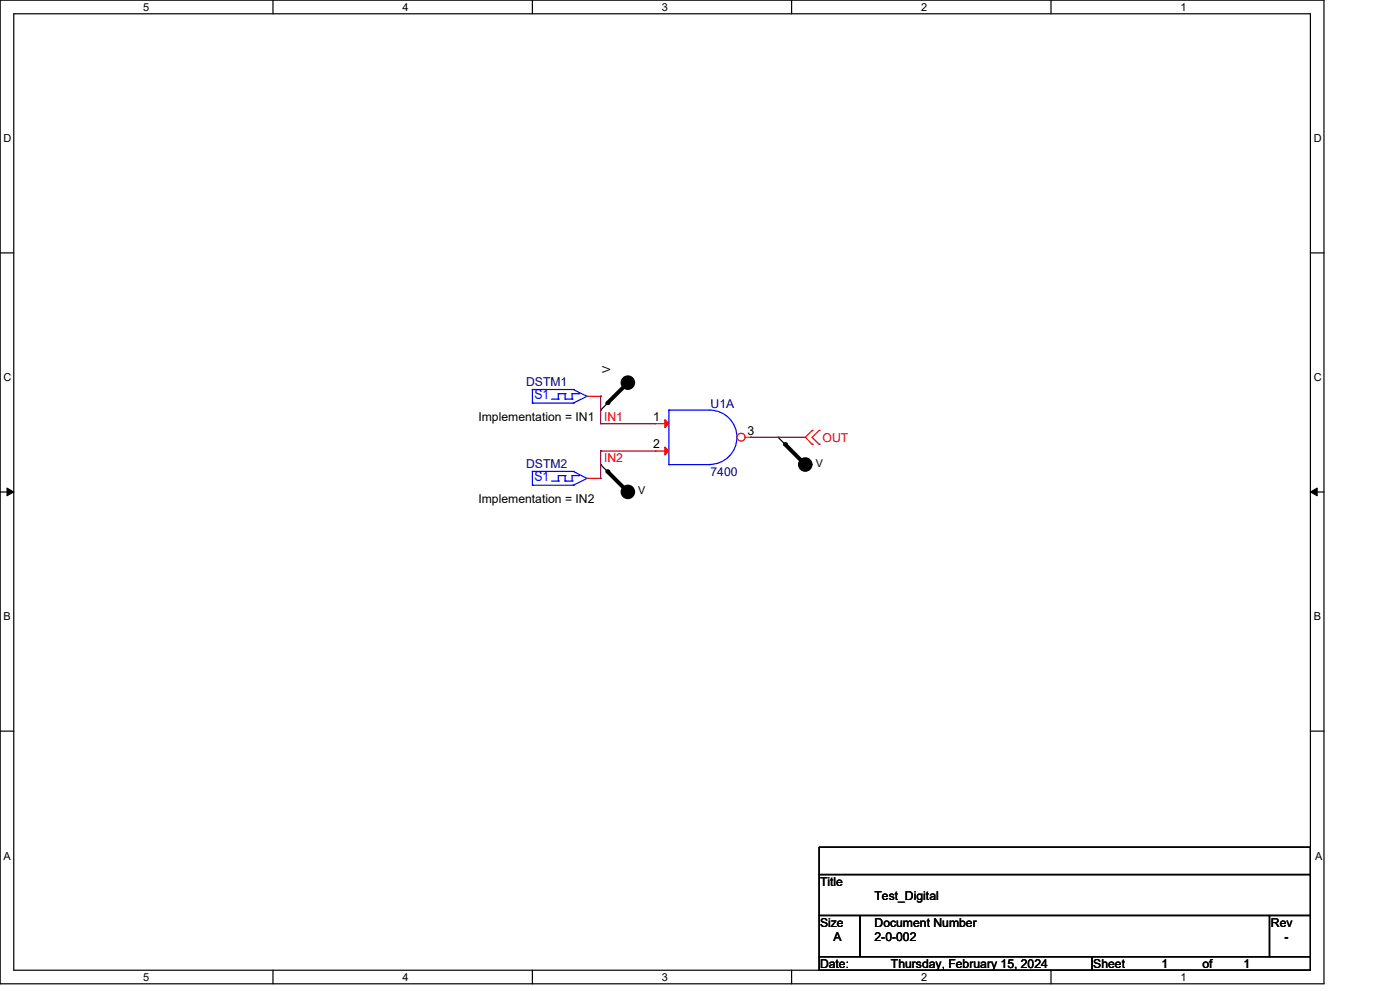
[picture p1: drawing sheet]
<svg xmlns="http://www.w3.org/2000/svg" width="297mm" height="210mm" viewBox="0 0 297 210" stroke-linecap="round" stroke-linejoin="round" font-family="sans-serif">
<g fill="none" stroke="#000" stroke-width=".25">
<path d="M0 0h280.6v208.4h-280.6zM2.9 2.9h274.8v202.6h-274.8zM57.8 0v2.9M112.8 0v2.9M167.8 0v2.9M222.7 0v2.9M0 53.6h2.9M277.7 53.6h2.9M127.3 86.9h.1M127.3 98.4h.1M127.3 98.4l5.8 5.8M133.1 81.1l-5.8 5.8"/>
<path d="M164.9 92.6h.1M164.9 92.6l5.8 5.8M0 104.2h2.9M277.7 104.2h2.9M0 154.9h2.9M277.7 154.9h2.9M173.6 179.4h104.1v5.8h-104.1zM173.6 185.2h104.1v8.7h-104.1zM173.6 193.9h8.7v8.7h-8.7zM182.3 193.9h86.7v8.7h-86.7zM269 193.9h8.7v8.7h-8.7zM57.8 205.5v2.9"/>
<path d="M112.8 205.5v2.9M167.8 205.5v2.9M173.6 202.6h57.8v2.9h-57.8zM222.7 205.5v2.9M231.4 202.6h46.3v2.9h-46.3z"/>
</g>
<path d="M1.5 103.4l1.4 .8-1.4 .8zM277.7 104.2l1.4-.8v1.6z" fill="#000" stroke="#000" stroke-width=".21"/>
<path d="M124.4 83.9h2.9M127.3 83.9h.1M138.9 89.7h.1M138.9 95.5h.1M138.9 89.7h2.8M138.9 95.5h2.8M172.1 91.2h.1M172.1 94.1h.1M172.1 91.2l-1.4 1.4 1.4 1.5M173.6 94.1h.1M173.6 91.2h.1M173.6 91.2l-1.5 1.4 1.5 1.5" fill="none" stroke="#f00" stroke-width=".25"/>
<g fill="#000" stroke="#000" stroke-width=".25">
<circle cx="133.1" cy="81" r="1.42"/>
<circle cx="170.6" cy="98.4" r="1.42"/>
<circle cx="133.1" cy="104.2" r="1.42"/>
</g>
<path d="M128.7 99.9l4.4 4.3M133.1 81.1l-4.4 4.3M166.4 94.1l4.3 4.3" fill="none" stroke="#000" stroke-width=".85"/>
<g fill="#000">
<circle cx="128.7" cy="85.4" r=".42"/>
<circle cx="128.7" cy="99.9" r=".42"/>
<circle cx="166.4" cy="94.1" r=".42"/>
</g>
<g fill="none" stroke="#00f" stroke-width=".25">
<path d="M112.8 85.4h.1M112.8 82.5h.1M112.8 85.4h8.7M112.8 82.5v2.9M112.8 82.5h8.7M116.9 84.5h1.4M118.3 84.5h.1M118.3 83.4h.1M118.3 83.4v1.1M118.3 83.4h1.5M119.8 83.4h.1M119.8 84.5h.1"/>
<path d="M119.8 84.5h1.4M119.8 83.4v1.1M121.2 84.5h.1M121.2 83.4h.1M121.2 83.4h1.5M121.2 83.4v1.1M121.5 82.5h.1M121.5 85.4h.1M121.5 82.5l2.9 1.4M122.7 83.4h.1M124.4 83.9h.1M124.4 83.9l-2.9 1.5"/>
<path d="M141.7 98.4h.1M141.7 86.9h8.7a5.8 5.8 0 0 1 5.8 5.7 5.8 5.8 0 0 1-5.8 5.8M141.7 86.9h.1M141.7 86.9v11.5M141.7 98.4h8.7M150.4 98.4h.1"/>
</g>
<g fill="#f00" stroke="#f00" stroke-width=".25">
<path d="M140.9 88.9l.8 .8-.8 .9z"/>
<path d="M140.9 94.7l.8 .8-.8 .9z"/>
</g>
<circle cx="157.1" cy="92.6" r=".84" fill="#fff" stroke="#f00" stroke-width=".25"/>
<path d="M157.9 92.6h1.2M159.1 92.6h.1M124.4 101.3h2.9M127.3 101.3h.1" fill="none" stroke="#f00" stroke-width=".25"/>
<g fill="none" stroke="#00f" stroke-width=".25">
<path d="M112.8 99.9h.1M112.8 99.9v2.9M112.8 99.9h8.7M121.5 99.9h.1M121.5 99.9l2.9 1.4M112.8 102.8h.1M112.8 102.8h8.7M116.9 101.9h1.4M118.3 101.9h.1M118.3 100.7h.1M118.3 100.7v1.2M118.3 100.7h1.5"/>
<path d="M119.8 100.7h.1M119.8 101.9h.1M119.8 101.9h1.4M119.8 100.7v1.2M121.2 101.9h.1M121.2 100.7h.1M121.2 100.7h1.5M121.2 100.7v1.2M121.5 102.8h.1M122.7 100.7h.1M124.4 101.3h.1M124.4 101.3l-2.9 1.5"/>
</g>
<path d="M127.3 83.9h.1M127.3 89.7h.1M127.3 95.5h.1M127.3 83.9v5.8M127.3 95.5v5.8M127.3 89.7h11.6M127.3 95.5h11.6M159.1 92.6h.1M159.1 92.6h11.6" fill="none" stroke="#800040" stroke-width=".25"/>
<g font-size="2.9" fill="#00f">
<text x="113.2" y="84.5">S1</text>
<text x="113.2" y="101.9">S1</text>
</g>
<g font-size="2.6" fill="#000080">
<text x="111.5" y="81.7">DSTM1</text>
<text x="150.6" y="86.3">U1A</text>
<text x="111.5" y="99.1">DSTM2</text>
<text x="150.6" y="100.8">7400</text>
</g>
<g font-size="2.6">
<text x="101.4" y="89.2">Implementation = IN1</text>
<text x="138.4" y="89.2">1</text>
<text x="138.4" y="95">2</text>
<text x="158.4" y="92">3</text>
<text x="101.4" y="106.6">Implementation = IN2</text>
<text x="173.8" y="187.7">Title</text>
<text x="185.3" y="190.6">Test_Digital</text>
<text x="173.8" y="196.3">Size</text>
<text x="185.3" y="196.3">Document Number</text>
<text x="269.3" y="196.3">Rev</text>
<text x="176.7" y="199.3">A</text>
<text x="185.3" y="199.3">2-0-002</text>
<text x="272.2" y="199.3">-</text>
<text x="173.8" y="205.1">Date:</text>
<text x="188.8" y="205.1">Thursday, February 15, 2024</text>
<text x="231.7" y="205.1">Sheet</text>
<text x="246.2" y="205.1">1</text>
<text x="254.8" y="205.1">of</text>
<text x="263.5" y="205.1">1</text>
</g>
<g font-size="2.6" fill="#f00">
<text x="128" y="89.2">IN1</text>
<text x="174.3" y="93.6">OUT</text>
<text x="128" y="97.9">IN2</text>
</g>
<g font-size="2.3">
<text x="30.4" y="2.2">5</text>
<text x="85.3" y="2.2">4</text>
<text x="140.3" y="2.2">3</text>
<text x="195.2" y="2.2">2</text>
<text x="250.2" y="2.2">1</text>
<text x=".8" y="30.1">D</text>
<text x="278.4" y="30.1">D</text>
<text x=".8" y="80.8">C</text>
<text x="129.3" y="79.1" transform="rotate(-90 129.3 79.1)">V</text>
<text x="278.4" y="80.8">C</text>
<text x="172.9" y="98.8">V</text>
<text x="135.3" y="104.6">V</text>
<text x=".8" y="131.4">B</text>
<text x="278.4" y="131.4">B</text>
<text x=".8" y="182.2">A</text>
<text x="278.7" y="182.2">A</text>
<text x="30.4" y="207.7">5</text>
<text x="85.3" y="207.7">4</text>
<text x="140.3" y="207.7">3</text>
<text x="195.2" y="207.7">2</text>
<text x="250.2" y="207.7">1</text>
</g>
</svg>
